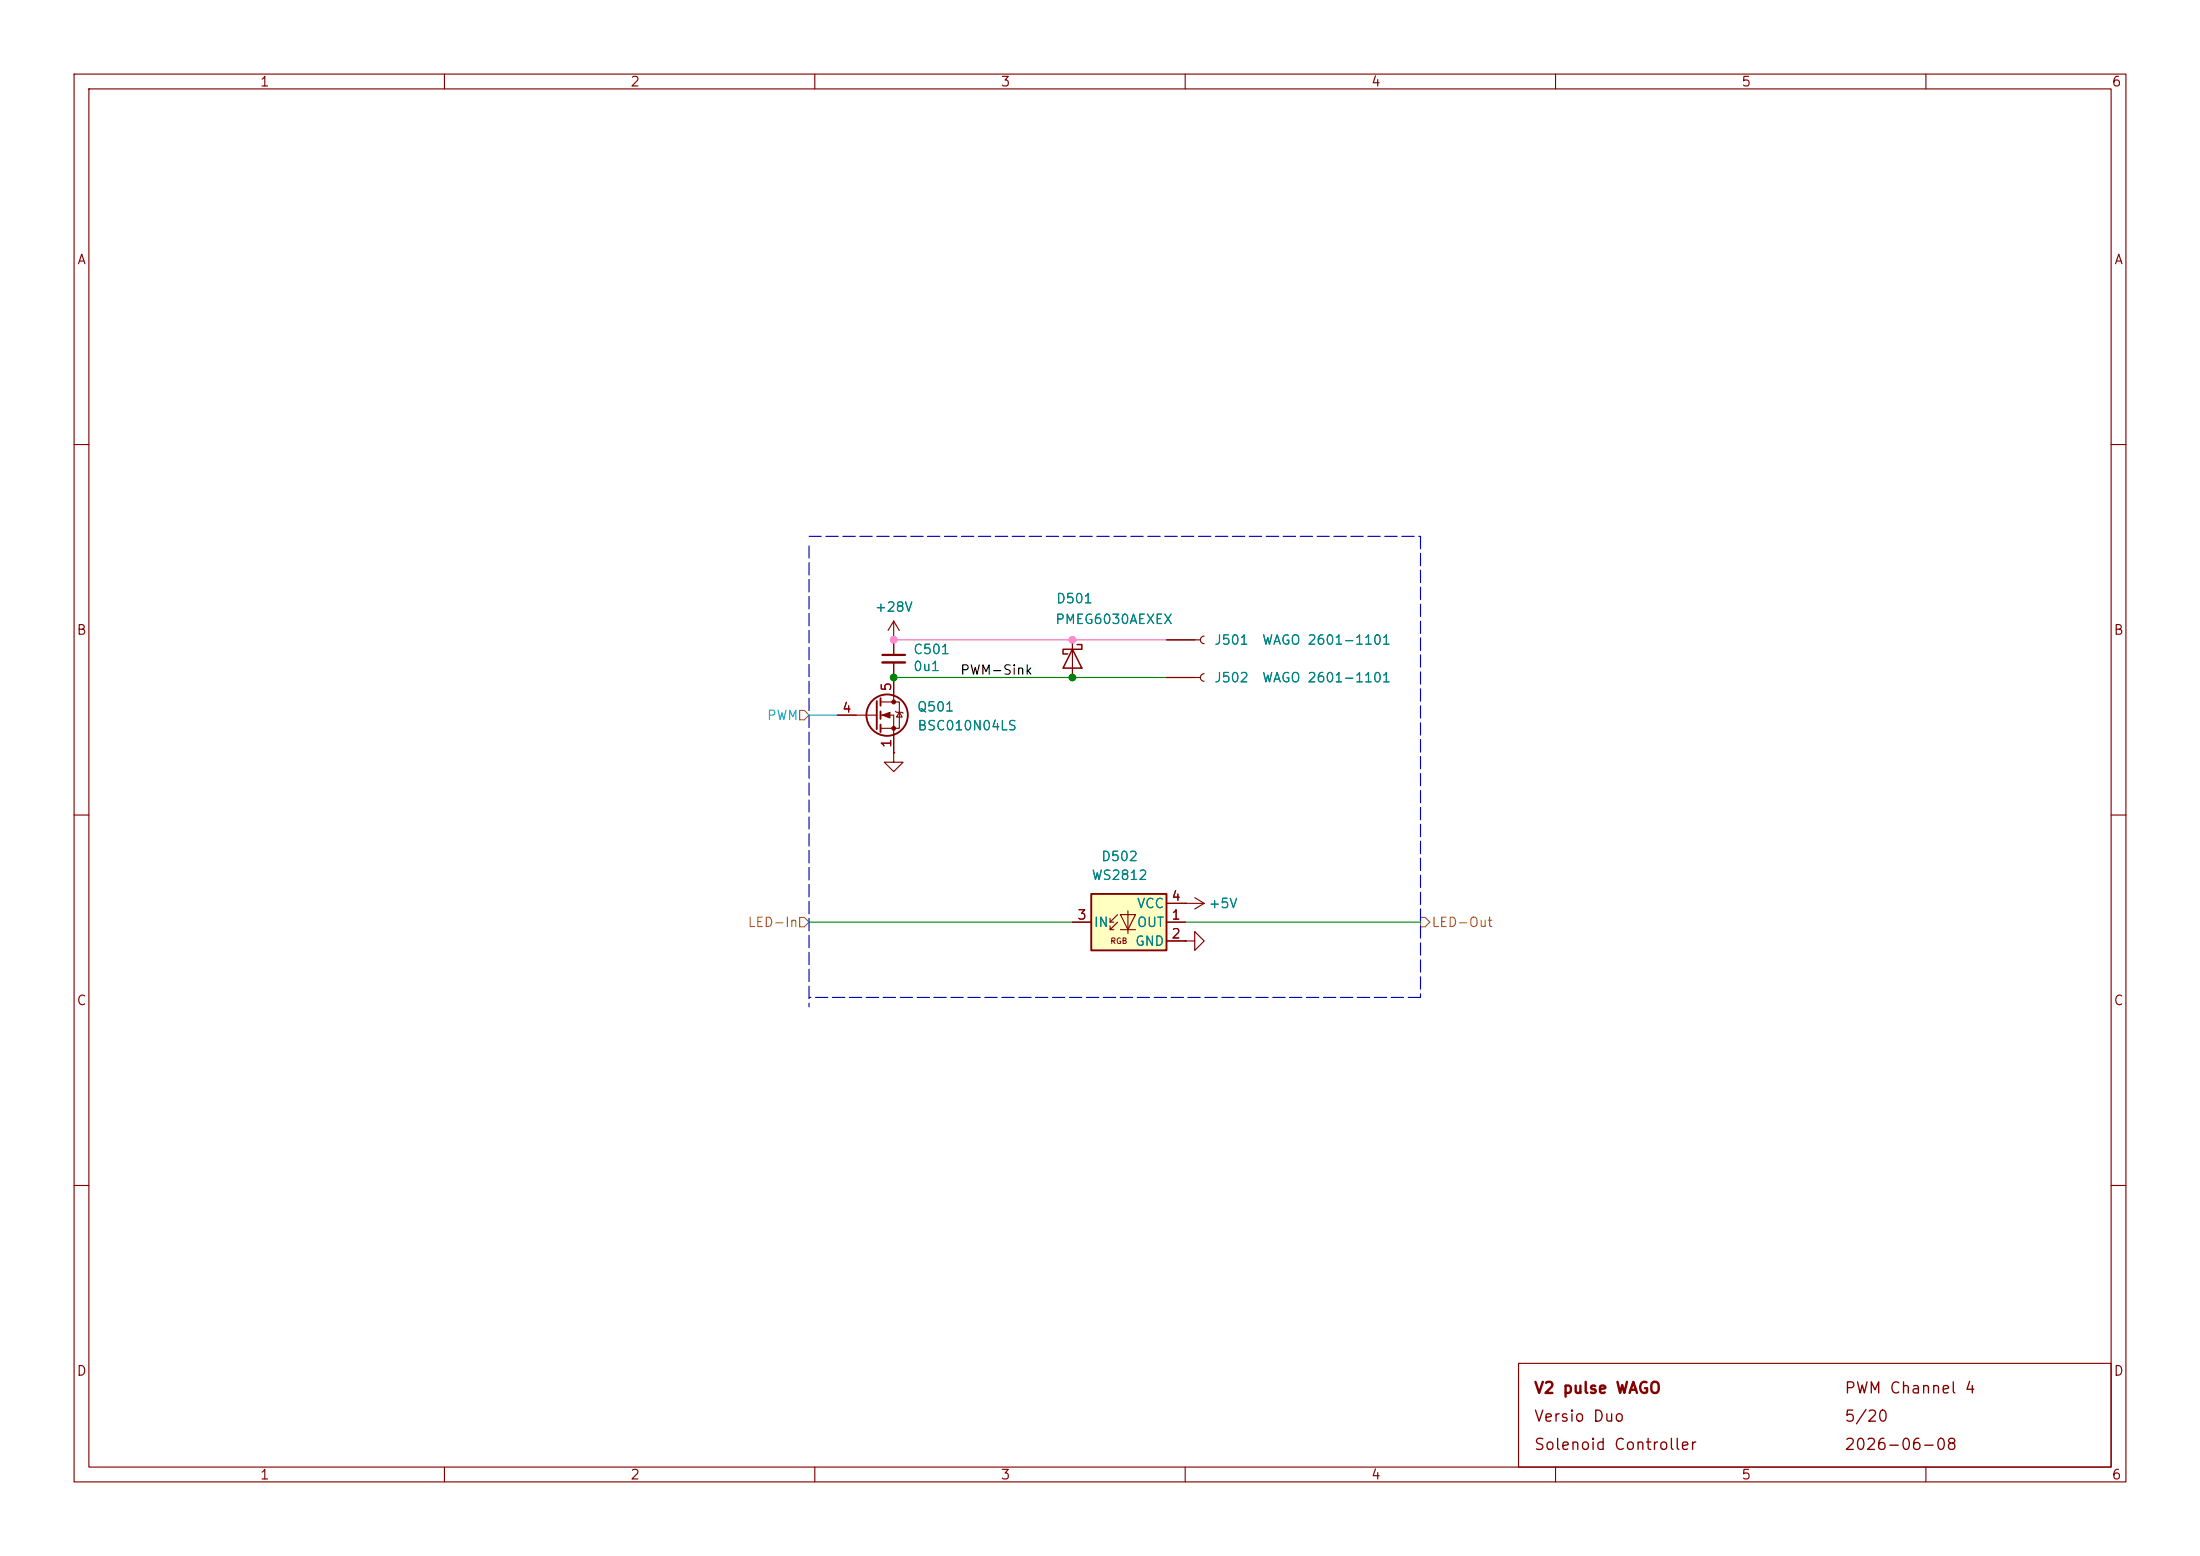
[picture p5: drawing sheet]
<svg xmlns="http://www.w3.org/2000/svg" width="297mm" height="210mm" viewBox="0 0 297 210" stroke-linecap="round" stroke-linejoin="round" font-family="sans-serif">
<g fill="none" stroke="#840000" stroke-width=".15">
<path d="M10 10h277v190h-277zM12 12h273v186h-273zM60 10v2M110 10v2M160 10v2M210 10v2M260 10v2M10 60h2M285 60h2M113 96.5h5.4M118.9 94.7h2.5v3.6h-2.5M118.9 96.5h1.7v5.1"/>
<path d="M120.6 86.4h.1M120.6 83.8v4.6M120.6 89.4v5.3M120.6 83.8l-.7 1.3M120.6 83.8l.8 1.3M120.9 96l.1 .1h.8l.1 .2M121.4 96.1l.4 .7h-.8zM144.8 86.4v5M157.5 86.4h4.6M162.6 85.9a.51 .51 0 0 0-.5 .5 .51 .51 0 0 0 .5 .5M10 110h2M120.6 101.6v1.3h1.3l-1.3 1.2-1.2-1.2h1.2"/>
<path d="M120.6 101.6h.1M285 110h2M10 160h2M285 160h2M60 198v2M110 198v2M160 198v2M205 184h80v14h-80zM210 198v2M260 198v2"/>
</g>
<path d="M119.1 88.4h3.1" fill="none" stroke="#840000" stroke-width=".3"/>
<path d="M119.1 89.4h3.1" fill="none" stroke="#840000" stroke-width=".33"/>
<g fill="none" stroke="#840000" stroke-width=".25">
<path d="M118.4 94.6v3.8M118.9 94.2v1.1M118.9 96v1M118.9 97.8v1"/>
<circle cx="119.8" cy="96.5" r="2.79"/>
</g>
<g fill="#840000" stroke="#840000" stroke-width=".15">
<path d="M119.1 96.5l1-.4v.8z"/>
<circle cx="120.6" cy="94.7" r=".25"/>
<circle cx="120.6" cy="98.3" r=".25"/>
</g>
<path d="M144.8 87.6l1.2 2.6h-2.5zM145.4 87h.6v.6h-2.5v.7h.6" fill="none" stroke="#840000" stroke-width=".2"/>
<path d="M147.3 120.7h10.2v7.6h-10.2z" fill="#ffffc2"/>
<path d="M147.3 120.7h10.2v7.6h-10.2z" fill="none" stroke="#840000" stroke-width=".25"/>
<g fill="none" stroke="#840000" stroke-width=".15">
<path d="M113 96.5h2.6M120.6 86.4h.1M120.6 86.4v2M120.6 89.4v4.6M120.6 99.1v2.5M144.8 86.4v1.2M144.8 90.2v1.2M157.5 91.4h4.6M157.5 86.4h3.8M162.6 90.9a.51 .51 0 0 0-.5 .5 .51 .51 0 0 0 .5 .5M120.6 101.6h.1M144.8 124.5h2.5"/>
<path d="M149.9 124.5h.5M149.9 125.5h.5M150.9 123.4l-1 1.1v-.5M150.9 124.5l-1 1v-.5M151.3 123.4h2l-1 2.1zM151.3 125.5h2M152.3 122.9v3.1M157.5 124.5h2.5M157.5 127h2.5M157.5 121.9h5.1M160 127h1.3v-1.3l1.3 1.3-1.3 1.3v-1.3M160 127h.1"/>
<path d="M160 121.9h.1M161.3 121.2l1.3 .7M162.6 121.9l-1.3 .8"/>
</g>
<path d="M107.9 95.9h.7l.6 .6-.6 .7h-.7zM107.9 123.8h.7l.6 .7-.6 .6h-.7zM191.8 123.8h.6l.6 .7-.6 .6h-.6z" fill="none" stroke="#848400" stroke-width=".15"/>
<path d="M109.2 73.7v62.2M109.2 72.4h82.6M191.8 72.4v62.2M191.8 134.6h-82.6" fill="none" stroke="#0000c2" stroke-width=".15" stroke-dasharray="1.7 .6"/>
<path d="M120.6 91.4h36.9M109.2 124.5h35.6M160 124.5h31.8" fill="none" stroke="#008400" stroke-width=".15"/>
<path d="M109.2 96.5h3.8" fill="none" stroke="#06a4c8" stroke-width=".15"/>
<path d="M120.6 86.4h36.9" fill="none" stroke="#ff5cbb" stroke-width=".15"/>
<g fill="#008400" stroke="#008400" stroke-width=".14">
<circle cx="120.6" cy="91.4" r=".46"/>
<circle cx="144.8" cy="91.4" r=".46"/>
</g>
<g fill="#ff5cbb" stroke="#ff5cbb" stroke-width=".14">
<circle cx="144.8" cy="86.4" r=".46"/>
<circle cx="120.6" cy="86.4" r=".46"/>
</g>
<g font-size="1.5" fill="#840000">
<text x="207" y="188.5">V2 pulse WAGO</text>
<text x="248.9" y="188.5">PWM Channel 4</text>
<text x="207" y="192.3">Versio Duo</text>
<text x="207" y="196.1">Solenoid Controller</text>
<text x="248.9" y="196.1">2026-06-08</text>
<text x="248.9" y="192.3">5/20</text>
</g>
<g font-size="1.3" fill="#840000">
<text x="35" y="12">1</text>
<text x="85" y="12">2</text>
<text x="135" y="12">3</text>
<text x="185" y="12">4</text>
<text x="235" y="12">5</text>
<text x="285" y="12">6</text>
<text x="10.3" y="36">A</text>
<text x="285.3" y="36">A</text>
<text x="10.3" y="86">B</text>
<text x="285.3" y="86">B</text>
<text x="120.6" y="93.4" transform="rotate(-90 120.6 93.4)">5</text>
<text x="113.6" y="96.5">4</text>
<text x="120.6" y="101" transform="rotate(-90 120.6 101)">1</text>
<text x="145.3" y="124.4">3</text>
<text x="158" y="124.4">1</text>
<text x="158" y="121.9">4</text>
<text x="158" y="127">2</text>
<text x="10.3" y="136">C</text>
<text x="285.3" y="136">C</text>
<text x="10.3" y="186">D</text>
<text x="285.3" y="186">D</text>
<text x="35" y="200">1</text>
<text x="85" y="200">2</text>
<text x="135" y="200">3</text>
<text x="185" y="200">4</text>
<text x="235" y="200">5</text>
<text x="285" y="200">6</text>
</g>
<g font-size="1.3" fill="#008484">
<text x="118" y="82.9">+28V</text>
<text x="142.5" y="81.7">D501</text>
<text x="123.2" y="88.6">C501</text>
<text x="142.4" y="84.5">PMEG6030AEXEX</text>
<text x="163.8" y="87.3">J501</text>
<text x="170.3" y="87.3">WAGO 2601-1101</text>
<text x="123.2" y="90.9">0u1</text>
<text x="163.8" y="92.4">J502</text>
<text x="170.3" y="92.4">WAGO 2601-1101</text>
<text x="123.7" y="96.3">Q501</text>
<text x="123.8" y="98.9">BSC010N04LS</text>
<text x="147.3" y="119.1">WS2812</text>
<text x="148.6" y="116.5">D502</text>
<text x="147.6" y="125.4">IN</text>
<text x="153.4" y="125.4">OUT</text>
<text x="153.4" y="122.9">VCC</text>
<text x="163.1" y="122.9">+5V</text>
<text x="153.2" y="128">GND</text>
</g>
<text font-size="1.3" x="129.5" y="91.4">PWM-Sink</text>
<text font-size="1.3" fill="#06a4c8" x="103.4" y="97.5">PWM</text>
<g font-size="1.3" fill="#848400">
<text x="100.8" y="125.4">LED-In</text>
<text x="193.2" y="125.4">LED-Out</text>
</g>
<text font-size=".8" fill="#840000" x="149.8" y="127.6">RGB</text>
</svg>
